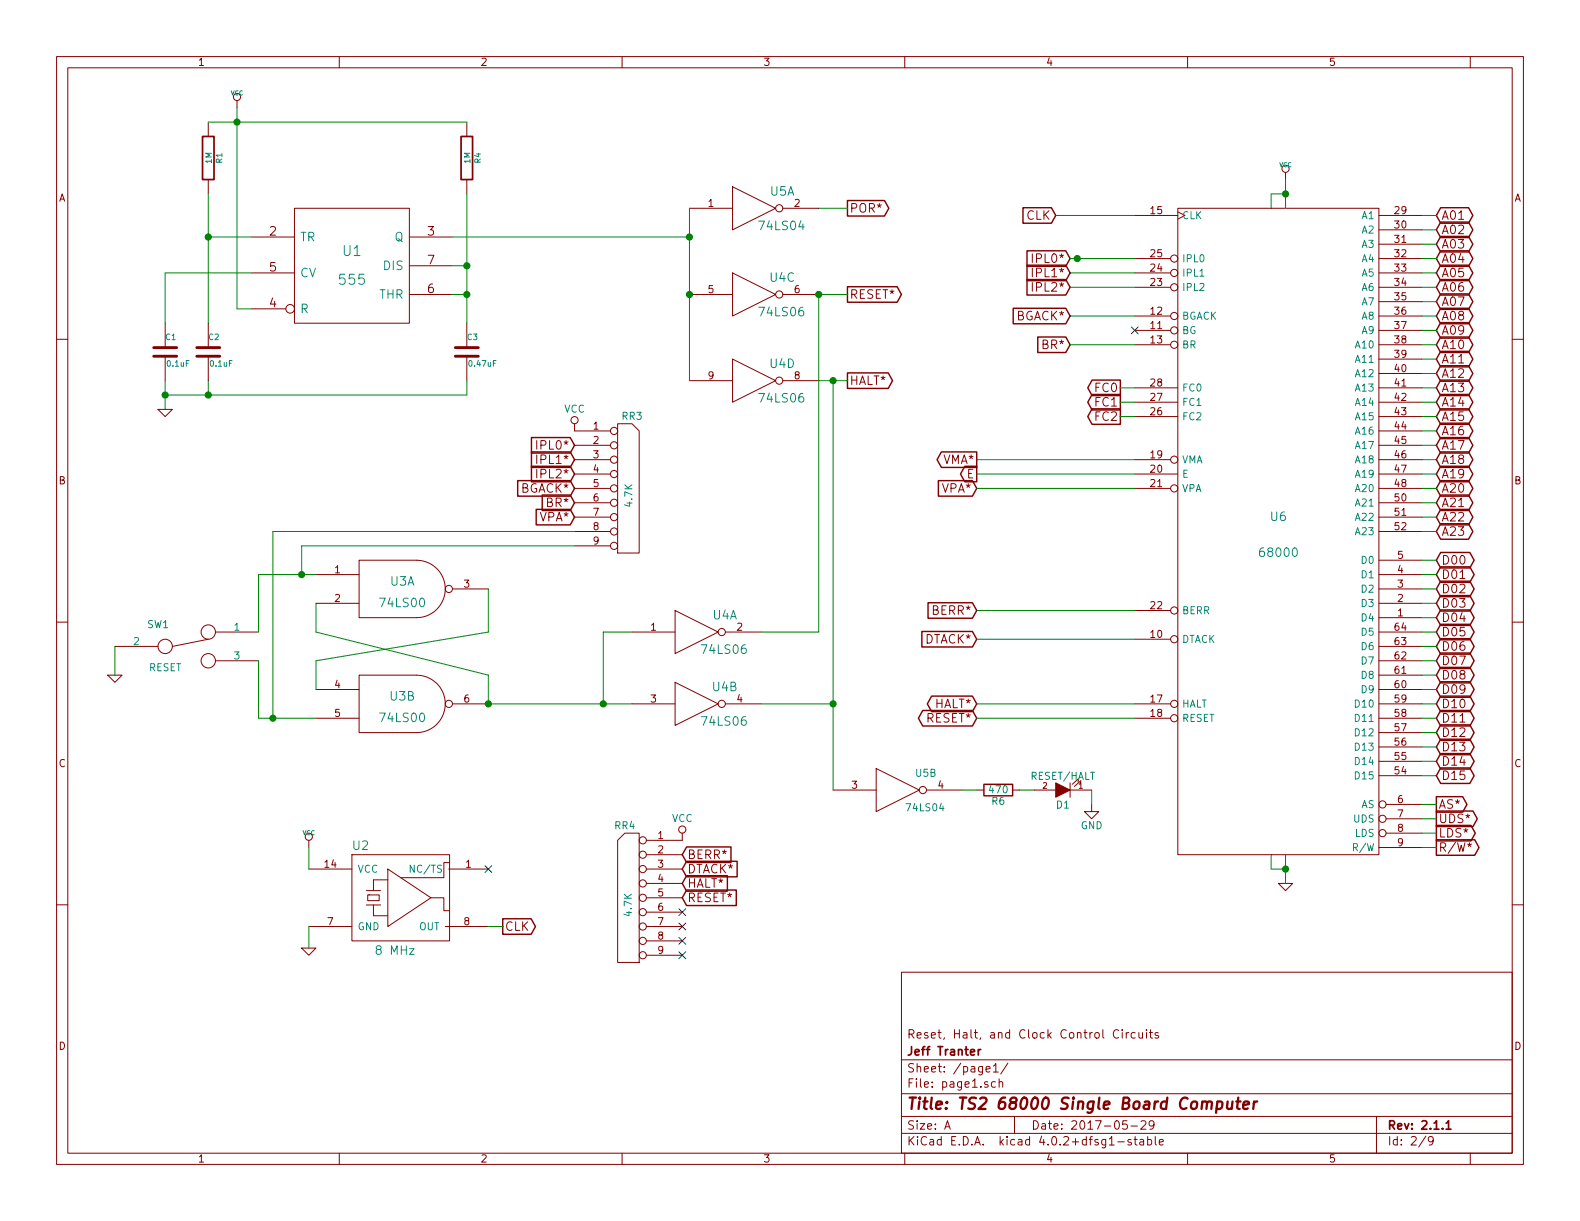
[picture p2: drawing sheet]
EESchema Schematic File Version 2
LIBS:power
LIBS:device
LIBS:transistors
LIBS:conn
LIBS:linear
LIBS:regul
LIBS:74xx
LIBS:cmos4000
LIBS:adc-dac
LIBS:memory
LIBS:xilinx
LIBS:ts2-cache
EELAYER 25 0
EELAYER END
$Descr A 11000 8500
encoding utf-8
Sheet 2 9
Title "TS2 68000 Single Board Computer"
Date "2017-05-29"
Rev "2.1.1"
Comp "Jeff Tranter"
Comment1 "Reset, Halt, and Clock Control Circuits"
Comment2 ""
Comment3 ""
Comment4 ""
$EndDescr
$Comp
L 68000D U6
U 1 1
P 8900 3700
F 0 "U6" H 8900 3800 60  0000 C CNN
F 1 "68000" H 8900 3550 60  0000 C CNN
F 2 "Housings_DIP:DIP-64_W22.86mm" H 8900 3700 60  0001 C CNN
F 3 "" H 8900 3700 60  0000 C CNN
	1    8900 3700
	1    0    0    -1  
$EndComp
$Comp
L LM555N-RESCUE-ts2 U1
U 1 1
P 2450 1850
F 0 "U1" H 2450 1950 70  0000 C CNN
F 1 "555" H 2450 1750 70  0000 C CNN
F 2 "Housings_DIP:DIP-8_W7.62mm" H 2450 1850 60  0001 C CNN
F 3 "" H 2450 1850 60  0000 C CNN
	1    2450 1850
	1    0    0    -1  
$EndComp
$Comp
L 74LS00 U3
U 1 1
P 2800 4100
F 0 "U3" H 2800 4150 60  0000 C CNN
F 1 "74LS00" H 2800 4000 60  0000 C CNN
F 2 "Housings_DIP:DIP-14_W7.62mm" V 2800 4100 60  0001 C CNN
F 3 "~" H 2800 4100 60  0000 C CNN
	1    2800 4100
	1    0    0    -1  
$EndComp
$Comp
L 74LS00 U3
U 2 1
P 2800 4900
F 0 "U3" H 2800 4950 60  0000 C CNN
F 1 "74LS00" H 2800 4800 60  0000 C CNN
F 2 "Housings_DIP:DIP-14_W7.62mm" H 2800 4900 60  0001 C CNN
F 3 "~" H 2800 4900 60  0000 C CNN
	2    2800 4900
	1    0    0    -1  
$EndComp
$Comp
L 74LS04 U5
U 1 1
P 5250 1450
F 0 "U5" H 5445 1565 60  0000 C CNN
F 1 "74LS04" H 5440 1325 60  0000 C CNN
F 2 "Housings_DIP:DIP-14_W7.62mm" H 5250 1450 60  0001 C CNN
F 3 "~" H 5250 1450 60  0000 C CNN
	1    5250 1450
	1    0    0    -1  
$EndComp
$Comp
L 74LS06 U4
U 3 1
P 5250 2050
F 0 "U4" H 5445 2165 60  0000 C CNN
F 1 "74LS06" H 5440 1925 60  0000 C CNN
F 2 "Housings_DIP:DIP-14_W7.62mm" H 5250 2050 60  0001 C CNN
F 3 "~" H 5250 2050 60  0000 C CNN
	3    5250 2050
	1    0    0    -1  
$EndComp
$Comp
L 74LS06 U4
U 4 1
P 5250 2650
F 0 "U4" H 5445 2765 60  0000 C CNN
F 1 "74LS06" H 5440 2525 60  0000 C CNN
F 2 "Housings_DIP:DIP-14_W7.62mm" H 5250 2650 60  0001 C CNN
F 3 "~" H 5250 2650 60  0000 C CNN
	4    5250 2650
	1    0    0    -1  
$EndComp
$Comp
L 74LS06 U4
U 1 1
P 4850 4400
F 0 "U4" H 5045 4515 60  0000 C CNN
F 1 "74LS06" H 5040 4275 60  0000 C CNN
F 2 "Housings_DIP:DIP-14_W7.62mm" H 4850 4400 60  0001 C CNN
F 3 "~" H 4850 4400 60  0000 C CNN
	1    4850 4400
	1    0    0    -1  
$EndComp
$Comp
L 74LS06 U4
U 2 1
P 4850 4900
F 0 "U4" H 5045 5015 60  0000 C CNN
F 1 "74LS06" H 5040 4775 60  0000 C CNN
F 2 "Housings_DIP:DIP-14_W7.62mm" H 4850 4900 60  0001 C CNN
F 3 "~" H 4850 4900 60  0000 C CNN
	2    4850 4900
	1    0    0    -1  
$EndComp
$Comp
L R-RESCUE-ts2 R1
U 1 1
P 1450 1100
F 0 "R1" V 1530 1100 40  0000 C CNN
F 1 "1M" V 1457 1101 40  0000 C CNN
F 2 "Resistors_ThroughHole:Resistor_Horizontal_RM7mm" V 1380 1100 30  0001 C CNN
F 3 "~" H 1450 1100 30  0000 C CNN
	1    1450 1100
	1    0    0    -1  
$EndComp
$Comp
L R-RESCUE-ts2 R4
U 1 1
P 3250 1100
F 0 "R4" V 3330 1100 40  0000 C CNN
F 1 "1M" V 3257 1101 40  0000 C CNN
F 2 "Resistors_ThroughHole:Resistor_Horizontal_RM7mm" V 3180 1100 30  0001 C CNN
F 3 "~" H 3250 1100 30  0000 C CNN
	1    3250 1100
	1    0    0    -1  
$EndComp
$Comp
L C-RESCUE-ts2 C1
U 1 1
P 1150 2450
F 0 "C1" H 1150 2550 40  0000 L CNN
F 1 "0.1uF" H 1156 2365 40  0000 L CNN
F 2 "Capacitors_ThroughHole:C_Disc_D3_P2.5" H 1500 1700 30  0001 C CNN
F 3 "~" H 1150 2450 60  0000 C CNN
	1    1150 2450
	1    0    0    -1  
$EndComp
$Comp
L C-RESCUE-ts2 C2
U 1 1
P 1450 2450
F 0 "C2" H 1450 2550 40  0000 L CNN
F 1 "0.1uF" H 1456 2365 40  0000 L CNN
F 2 "Capacitors_ThroughHole:C_Disc_D3_P2.5" H 1488 2300 30  0001 C CNN
F 3 "~" H 1450 2450 60  0000 C CNN
	1    1450 2450
	1    0    0    -1  
$EndComp
$Comp
L C-RESCUE-ts2 C3
U 1 1
P 3250 2450
F 0 "C3" H 3250 2550 40  0000 L CNN
F 1 "0.47uF" H 3256 2365 40  0000 L CNN
F 2 "Capacitors_ThroughHole:C_Disc_D12_P7.75" H 3288 2300 30  0001 C CNN
F 3 "~" H 3250 2450 60  0000 C CNN
	1    3250 2450
	1    0    0    -1  
$EndComp
$Comp
L XO-14S U2
U 1 1
P 2750 6250
F 0 "U2" H 2510 6610 60  0000 C CNN
F 1 "8 MHz" H 2750 5880 60  0000 C CNN
F 2 "Housings_DIP:DIP-14_W7.62mm" H 2750 6250 60  0001 C CNN
F 3 "" H 2750 6250 60  0000 C CNN
	1    2750 6250
	1    0    0    -1  
$EndComp
$Comp
L VCC #PWR033
U 1 1
P 8950 1250
F 0 "#PWR033" H 8950 1350 30  0001 C CNN
F 1 "VCC" H 8950 1350 30  0000 C CNN
F 2 "" H 8950 1250 60  0000 C CNN
F 3 "" H 8950 1250 60  0000 C CNN
	1    8950 1250
	1    0    0    -1  
$EndComp
$Comp
L GND-RESCUE-ts2 #PWR034
U 1 1
P 8950 6150
F 0 "#PWR034" H 8950 6150 30  0001 C CNN
F 1 "GND" H 8950 6080 30  0001 C CNN
F 2 "" H 8950 6150 60  0000 C CNN
F 3 "" H 8950 6150 60  0000 C CNN
	1    8950 6150
	1    0    0    -1  
$EndComp
NoConn ~ 3400 6050
$Comp
L GND-RESCUE-ts2 #PWR035
U 1 1
P 2150 6600
F 0 "#PWR035" H 2150 6600 30  0001 C CNN
F 1 "GND" H 2150 6530 30  0001 C CNN
F 2 "" H 2150 6600 60  0000 C CNN
F 3 "" H 2150 6600 60  0000 C CNN
	1    2150 6600
	1    0    0    -1  
$EndComp
$Comp
L VCC #PWR036
U 1 1
P 2150 5900
F 0 "#PWR036" H 2150 6000 30  0001 C CNN
F 1 "VCC" H 2150 6000 30  0000 C CNN
F 2 "" H 2150 5900 60  0000 C CNN
F 3 "" H 2150 5900 60  0000 C CNN
	1    2150 5900
	1    0    0    -1  
$EndComp
$Comp
L GND-RESCUE-ts2 #PWR037
U 1 1
P 800 4700
F 0 "#PWR037" H 800 4700 30  0001 C CNN
F 1 "GND" H 800 4630 30  0001 C CNN
F 2 "" H 800 4700 60  0000 C CNN
F 3 "" H 800 4700 60  0000 C CNN
	1    800  4700
	1    0    0    -1  
$EndComp
$Comp
L VCC #PWR038
U 1 1
P 1650 750
F 0 "#PWR038" H 1650 850 30  0001 C CNN
F 1 "VCC" H 1650 850 30  0000 C CNN
F 2 "" H 1650 750 60  0000 C CNN
F 3 "" H 1650 750 60  0000 C CNN
	1    1650 750 
	1    0    0    -1  
$EndComp
$Comp
L GND-RESCUE-ts2 #PWR039
U 1 1
P 1150 2850
F 0 "#PWR039" H 1150 2850 30  0001 C CNN
F 1 "GND" H 1150 2780 30  0001 C CNN
F 2 "" H 1150 2850 60  0000 C CNN
F 3 "" H 1150 2850 60  0000 C CNN
	1    1150 2850
	1    0    0    -1  
$EndComp
Text GLabel 5900 1450 2    60   Output ~ 0
POR*
Text GLabel 3500 6450 2    60   Output ~ 0
CLK
Text GLabel 7350 1500 0    60   Input ~ 0
CLK
Text GLabel 5900 2050 2    60   Output ~ 0
RESET*
Text GLabel 5900 2650 2    60   Output ~ 0
HALT*
Text GLabel 6800 4900 0    60   BiDi ~ 0
HALT*
Text GLabel 6800 5000 0    60   BiDi ~ 0
RESET*
Text GLabel 10000 3900 2    60   BiDi ~ 0
D00
Text GLabel 10000 4000 2    60   BiDi ~ 0
D01
Text GLabel 10000 4100 2    60   BiDi ~ 0
D02
Text GLabel 10000 4200 2    60   BiDi ~ 0
D03
Text GLabel 10000 4300 2    60   BiDi ~ 0
D04
Text GLabel 10000 4400 2    60   BiDi ~ 0
D05
Text GLabel 10000 4500 2    60   BiDi ~ 0
D06
Text GLabel 10000 4600 2    60   BiDi ~ 0
D07
Text GLabel 10000 4700 2    60   BiDi ~ 0
D08
Text GLabel 10000 4800 2    60   BiDi ~ 0
D09
Text GLabel 10000 4900 2    60   BiDi ~ 0
D10
Text GLabel 10000 5000 2    60   BiDi ~ 0
D11
Text GLabel 10000 5100 2    60   BiDi ~ 0
D12
Text GLabel 10000 5200 2    60   BiDi ~ 0
D13
Text GLabel 10000 5300 2    60   BiDi ~ 0
D14
Text GLabel 10000 5400 2    60   BiDi ~ 0
D15
Text GLabel 10000 1900 2    60   3State ~ 0
A05
Text GLabel 10000 2000 2    60   3State ~ 0
A06
Text GLabel 10000 2100 2    60   3State ~ 0
A07
Text GLabel 10000 2700 2    60   3State ~ 0
A13
Text GLabel 10000 2200 2    60   3State ~ 0
A08
Text GLabel 10000 2300 2    60   3State ~ 0
A09
Text GLabel 10000 2400 2    60   3State ~ 0
A10
Text GLabel 10000 2500 2    60   3State ~ 0
A11
Text GLabel 10000 2600 2    60   3State ~ 0
A12
Text GLabel 6800 3300 0    60   Output ~ 0
E
Text GLabel 6800 4250 0    60   Input ~ 0
BERR*
Text GLabel 6800 4450 0    60   Input ~ 0
DTACK*
$Comp
L SWITCH_INV SW1
U 1 1
P 1300 4500
F 0 "SW1" H 1100 4650 50  0000 C CNN
F 1 "RESET" H 1150 4350 50  0000 C CNN
F 2 "Connect:PINHEAD1-3" H 1300 4500 50  0001 C CNN
F 3 "" H 1300 4500 50  0000 C CNN
	1    1300 4500
	1    0    0    -1  
$EndComp
Text GLabel 6800 3200 0    60   Output ~ 0
VMA*
Text GLabel 6800 3400 0    60   Input ~ 0
VPA*
Text GLabel 10000 2800 2    60   3State ~ 0
A14
Text GLabel 10000 2900 2    60   3State ~ 0
A15
Text GLabel 10000 3000 2    60   3State ~ 0
A16
Text GLabel 10000 3100 2    60   3State ~ 0
A17
Text GLabel 10000 3200 2    60   3State ~ 0
A18
Text GLabel 10000 3300 2    60   3State ~ 0
A19
Text GLabel 10000 3400 2    60   3State ~ 0
A20
Text GLabel 10000 3500 2    60   3State ~ 0
A21
Text GLabel 10000 3600 2    60   3State ~ 0
A22
Text GLabel 10000 3700 2    60   3State ~ 0
A23
Text GLabel 10000 1800 2    60   3State ~ 0
A04
Text GLabel 10000 1700 2    60   3State ~ 0
A03
Text GLabel 10000 1600 2    60   3State ~ 0
A02
Text GLabel 10000 1500 2    60   3State ~ 0
A01
Text GLabel 10000 5800 2    60   Output ~ 0
LDS*
Text GLabel 10000 5700 2    60   Output ~ 0
UDS*
Text GLabel 10000 5900 2    60   Output ~ 0
R/W*
Text GLabel 10000 5600 2    60   Output ~ 0
AS*
$Comp
L 74LS04 U5
U 2 1
P 6250 5500
F 0 "U5" H 6445 5615 50  0000 C CNN
F 1 "74LS04" H 6440 5375 50  0000 C CNN
F 2 "Housings_DIP:DIP-14_W7.62mm" H 6250 5500 50  0001 C CNN
F 3 "" H 6250 5500 50  0000 C CNN
	2    6250 5500
	1    0    0    -1  
$EndComp
$Comp
L R R6
U 1 1
P 6950 5500
F 0 "R6" V 7030 5500 50  0000 C CNN
F 1 "470" V 6950 5500 50  0000 C CNN
F 2 "Resistors_ThroughHole:Resistor_Horizontal_RM7mm" V 6880 5500 50  0001 C CNN
F 3 "" H 6950 5500 50  0000 C CNN
	1    6950 5500
	0    1    1    0   
$EndComp
$Comp
L LED D1
U 1 1
P 7400 5500
F 0 "D1" H 7400 5600 50  0000 C CNN
F 1 "RESET/HALT" H 7400 5400 50  0000 C CNN
F 2 "Connect:PINHEAD1-2" H 7400 5500 50  0001 C CNN
F 3 "" H 7400 5500 50  0000 C CNN
	1    7400 5500
	-1   0    0    1   
$EndComp
$Comp
L GND #PWR040
U 1 1
P 7600 5600
F 0 "#PWR040" H 7600 5350 50  0001 C CNN
F 1 "GND" H 7600 5450 50  0000 C CNN
F 2 "" H 7600 5600 50  0000 C CNN
F 3 "" H 7600 5600 50  0000 C CNN
	1    7600 5600
	1    0    0    -1  
$EndComp
NoConn ~ 7900 2300
Text GLabel 7800 2700 0    60   Output ~ 0
FC0
Text GLabel 7800 2800 0    60   Output ~ 0
FC1
Text GLabel 7800 2900 0    60   Output ~ 0
FC2
Text GLabel 7450 1800 0    60   Input ~ 0
IPL0*
Text GLabel 7450 1900 0    60   Input ~ 0
IPL1*
Text GLabel 7450 2000 0    60   Input ~ 0
IPL2*
$Comp
L RR8 RR3
U 1 1
P 4350 3450
F 0 "RR3" H 4400 4000 50  0000 C CNN
F 1 "4.7K" V 4380 3450 50  0000 C CNN
F 2 "Resistors_ThroughHole:Resistor_Array_SIP8" H 4350 3450 50  0001 C CNN
F 3 "" H 4350 3450 50  0000 C CNN
	1    4350 3450
	1    0    0    -1  
$EndComp
$Comp
L VCC #PWR041
U 1 1
P 4000 3000
F 0 "#PWR041" H 4000 2850 50  0001 C CNN
F 1 "VCC" H 4000 3150 50  0000 C CNN
F 2 "" H 4000 3000 50  0000 C CNN
F 3 "" H 4000 3000 50  0000 C CNN
	1    4000 3000
	1    0    0    -1  
$EndComp
Text GLabel 4000 3100 0    60   Input ~ 0
IPL0*
Text GLabel 4000 3200 0    60   Input ~ 0
IPL1*
Text GLabel 4000 3300 0    60   Input ~ 0
IPL2*
Text GLabel 4000 3400 0    60   Input ~ 0
BGACK*
Text GLabel 4000 3500 0    60   Input ~ 0
BR*
Text GLabel 4000 3600 0    60   Input ~ 0
VPA*
Text GLabel 7450 2200 0    60   Input ~ 0
BGACK*
Text GLabel 7450 2400 0    60   Input ~ 0
BR*
$Comp
L RR8 RR4
U 1 1
P 4400 6300
F 0 "RR4" H 4450 6850 50  0000 C CNN
F 1 "4.7K" V 4430 6300 50  0000 C CNN
F 2 "Resistors_ThroughHole:Resistor_Array_SIP8" H 4400 6300 50  0001 C CNN
F 3 "" H 4400 6300 50  0000 C CNN
	1    4400 6300
	-1   0    0    -1  
$EndComp
$Comp
L VCC #PWR042
U 1 1
P 4750 5850
F 0 "#PWR042" H 4750 5700 50  0001 C CNN
F 1 "VCC" H 4750 6000 50  0000 C CNN
F 2 "" H 4750 5850 50  0000 C CNN
F 3 "" H 4750 5850 50  0000 C CNN
	1    4750 5850
	1    0    0    -1  
$EndComp
Wire Wire Line
	7450 1800 7900 1800
Wire Wire Line
	7450 1900 7900 1900
Wire Wire Line
	7450 2000 7900 2000
Wire Wire Line
	8850 1450 8850 1350
Wire Wire Line
	8950 1250 8950 1450
Wire Wire Line
	8850 1350 8950 1350
Connection ~ 8950 1350
Wire Wire Line
	8950 5950 8950 6150
Wire Wire Line
	8850 5950 8850 6050
Wire Wire Line
	8850 6050 8950 6050
Connection ~ 8950 6050
Wire Wire Line
	2150 6450 2150 6600
Wire Wire Line
	2150 6050 2150 5900
Wire Wire Line
	3500 6450 3400 6450
Wire Wire Line
	800  4500 800  4700
Wire Wire Line
	1800 4600 1800 5000
Wire Wire Line
	1800 5000 2200 5000
Wire Wire Line
	1800 4400 1800 4000
Wire Wire Line
	1800 4000 2200 4000
Wire Wire Line
	1900 3700 1900 5000
Connection ~ 1900 5000
Wire Wire Line
	2100 3800 2100 4000
Connection ~ 2100 4000
Wire Wire Line
	2200 4200 2200 4400
Wire Wire Line
	2200 4400 3400 4700
Wire Wire Line
	2200 4800 2200 4600
Wire Wire Line
	2200 4600 3400 4400
Wire Wire Line
	3400 4400 3400 4100
Wire Wire Line
	3400 4900 4400 4900
Wire Wire Line
	4200 4900 4200 4400
Wire Wire Line
	4200 4400 4400 4400
Connection ~ 4200 4900
Wire Wire Line
	3150 1850 3250 1850
Wire Wire Line
	3250 1350 3250 2250
Connection ~ 3250 1850
Wire Wire Line
	1450 1350 1450 2250
Wire Wire Line
	1450 850  3250 850 
Wire Wire Line
	1750 1650 1450 1650
Connection ~ 1450 1650
Wire Wire Line
	1750 1900 1150 1900
Wire Wire Line
	1150 1900 1150 2250
Wire Wire Line
	1650 2150 1750 2150
Wire Wire Line
	1650 750  1650 2150
Connection ~ 1650 850 
Wire Wire Line
	1150 2750 3250 2750
Connection ~ 1450 2750
Wire Wire Line
	1150 2650 1150 2850
Wire Wire Line
	4800 1450 4800 2650
Connection ~ 4800 2050
Wire Wire Line
	5700 1450 5900 1450
Wire Wire Line
	7900 1500 7350 1500
Wire Wire Line
	5700 2050 5900 2050
Wire Wire Line
	5700 2650 5900 2650
Wire Wire Line
	5300 4400 5700 4400
Wire Wire Line
	5700 4400 5700 2050
Wire Wire Line
	5300 4900 5800 4900
Wire Wire Line
	5800 2650 5800 5500
Connection ~ 5800 2650
Wire Wire Line
	6800 4900 7900 4900
Wire Wire Line
	6800 5000 7900 5000
Wire Wire Line
	6800 4450 7900 4450
Wire Wire Line
	6800 4250 7900 4250
Wire Wire Line
	6800 3400 7900 3400
Wire Wire Line
	9900 1800 10000 1800
Wire Wire Line
	9900 1700 10000 1700
Wire Wire Line
	9900 1600 10000 1600
Wire Wire Line
	9900 1500 10000 1500
Wire Wire Line
	9900 3900 10000 3900
Wire Wire Line
	9900 4000 10000 4000
Wire Wire Line
	9900 5400 10000 5400
Wire Wire Line
	9900 5300 10000 5300
Wire Wire Line
	9900 5200 10000 5200
Wire Wire Line
	9900 5100 10000 5100
Wire Wire Line
	9900 5000 10000 5000
Wire Wire Line
	9900 4900 10000 4900
Wire Wire Line
	9900 4800 10000 4800
Wire Wire Line
	9900 4700 10000 4700
Wire Wire Line
	9900 4600 10000 4600
Wire Wire Line
	9900 4500 10000 4500
Wire Wire Line
	9900 4400 10000 4400
Wire Wire Line
	9900 4300 10000 4300
Wire Wire Line
	9900 4200 10000 4200
Wire Wire Line
	9900 4100 10000 4100
Wire Wire Line
	9900 1900 10000 1900
Wire Wire Line
	9900 2000 10000 2000
Wire Wire Line
	9900 2100 10000 2100
Wire Wire Line
	9900 2200 10000 2200
Wire Wire Line
	9900 2300 10000 2300
Wire Wire Line
	9900 2400 10000 2400
Wire Wire Line
	9900 2500 10000 2500
Wire Wire Line
	9900 2600 10000 2600
Wire Wire Line
	9900 2700 10000 2700
Wire Wire Line
	6800 3300 7900 3300
Wire Wire Line
	6800 3200 7900 3200
Wire Wire Line
	9900 3700 10000 3700
Wire Wire Line
	10000 3600 9900 3600
Wire Wire Line
	9900 3500 10000 3500
Wire Wire Line
	10000 3400 9900 3400
Wire Wire Line
	9900 3300 10000 3300
Wire Wire Line
	10000 3200 9900 3200
Wire Wire Line
	9900 3100 10000 3100
Wire Wire Line
	10000 3000 9900 3000
Wire Wire Line
	9900 2900 10000 2900
Wire Wire Line
	10000 2800 9900 2800
Wire Wire Line
	3400 4700 3400 4900
Connection ~ 3400 4900
Connection ~ 1150 2750
Wire Wire Line
	3250 2750 3250 2650
Wire Wire Line
	1450 2650 1450 2750
Connection ~ 4800 1650
Wire Wire Line
	9900 5600 10000 5600
Wire Wire Line
	9900 5700 10000 5700
Wire Wire Line
	9900 5800 10000 5800
Wire Wire Line
	9900 5900 10000 5900
Connection ~ 5800 4900
Wire Wire Line
	6700 5500 6800 5500
Wire Wire Line
	7100 5500 7200 5500
Wire Wire Line
	7600 5500 7600 5600
Wire Wire Line
	3150 2050 3250 2050
Connection ~ 3250 2050
Wire Wire Line
	7800 2700 7900 2700
Wire Wire Line
	7800 2800 7900 2800
Wire Wire Line
	7800 2900 7900 2900
Connection ~ 5700 2050
Wire Wire Line
	3150 1650 4800 1650
Wire Wire Line
	2100 3800 4000 3800
Wire Wire Line
	4000 3700 1900 3700
Connection ~ 7500 1800
Wire Wire Line
	7450 2200 7900 2200
Wire Wire Line
	7450 2400 7900 2400
Text GLabel 4750 5950 2    60   Input ~ 0
BERR*
Text GLabel 4750 6050 2    60   Input ~ 0
DTACK*
Text GLabel 4750 6150 2    60   Input ~ 0
HALT*
Text GLabel 4750 6250 2    60   Input ~ 0
RESET*
NoConn ~ 4750 6350
NoConn ~ 4750 6450
NoConn ~ 4750 6550
NoConn ~ 4750 6650
$EndSCHEMATC
